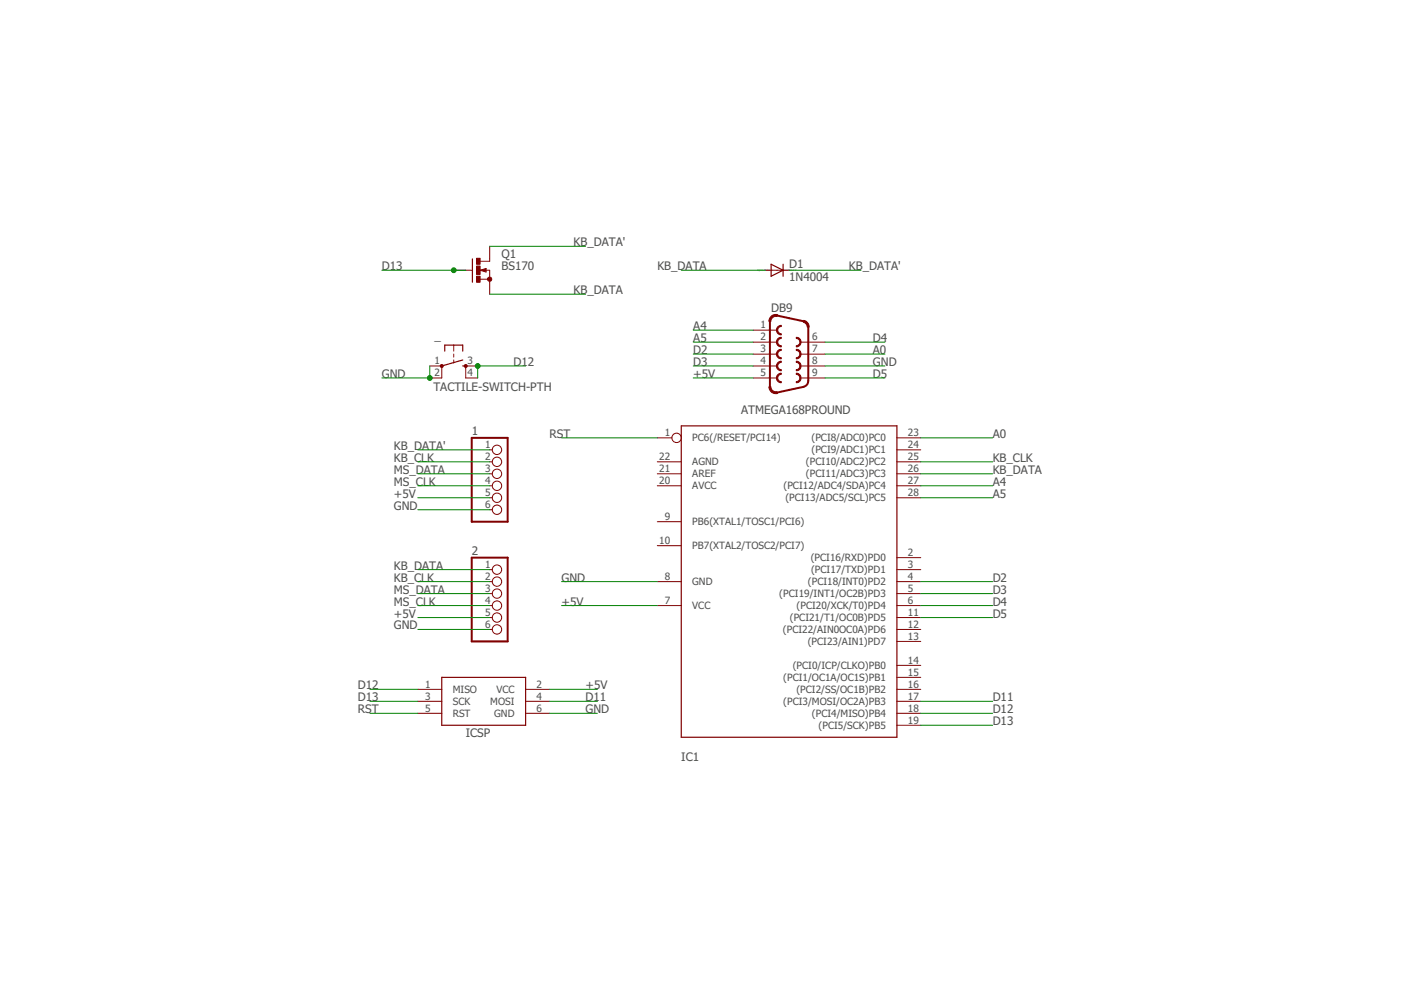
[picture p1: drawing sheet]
<?xml version="1.0" encoding="utf-8"?>
<!DOCTYPE eagle SYSTEM "eagle.dtd">
<!--
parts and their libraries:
GeekAmmo: Licensing:Creative Commons ShareAlike 4.0 International - https://creativecommons.org/licenses/by-sa/4.0
-->
<eagle version="7.6.0">
<drawing>
<settings>
<setting alwaysvectorfont="no"/>
<setting verticaltext="up"/>
</settings>
<grid distance="0.1" unitdist="inch" unit="inch" style="lines" multiple="1" display="no" altdistance="0.01" altunitdist="inch" altunit="inch"/>
<schematic xreflabel="%F%N/%S.%C%R" xrefpart="/%S.%C%R">
<libraries>
<library name="GeekAmmo">
<symbols>
<symbol name="TACTILE-SWITCH">
<wire x1="1.905" y1="0" x2="2.54" y2="0" width="0.254" layer="94"/>
<wire x1="1.905" y1="4.445" x2="1.905" y2="3.175" width="0.254" layer="94"/>
<wire x1="-1.905" y1="4.445" x2="-1.905" y2="3.175" width="0.254" layer="94"/>
<wire x1="1.905" y1="4.445" x2="0" y2="4.445" width="0.254" layer="94"/>
<wire x1="0" y1="4.445" x2="-1.905" y2="4.445" width="0.254" layer="94"/>
<wire x1="0" y1="2.54" x2="0" y2="1.905" width="0.1524" layer="94"/>
<wire x1="0" y1="1.27" x2="0" y2="0.635" width="0.1524" layer="94"/>
<wire x1="0" y1="4.445" x2="0" y2="3.175" width="0.1524" layer="94"/>
<wire x1="2.54" y1="-2.54" x2="2.54" y2="0" width="0.1524" layer="94"/>
<wire x1="-2.54" y1="-2.54" x2="-2.54" y2="0" width="0.1524" layer="94"/>
<wire x1="-2.54" y1="0" x2="1.905" y2="1.27" width="0.254" layer="94"/>
<circle x="-2.54" y="0" radius="0.127" width="0.4064" layer="94"/>
<circle x="2.54" y="0" radius="0.127" width="0.4064" layer="94"/>
<text x="-4.064" y="5.588" size="1.778" layer="95">&gt;NAME</text>
<text x="-4.318" y="-5.334" size="1.778" layer="96">&gt;VALUE</text>
<pin name="1" x="-5.08" y="0" visible="pad" length="short" direction="pas" swaplevel="2"/>
<pin name="3" x="5.08" y="0" visible="pad" length="short" direction="pas" swaplevel="1" rot="R180"/>
<pin name="4" x="5.08" y="-2.54" visible="pad" length="short" direction="pas" swaplevel="1" rot="R180"/>
<pin name="2" x="-5.08" y="-2.54" visible="pad" length="short" direction="pas" swaplevel="2"/>
</symbol>
</symbols>
<devicesets>
<deviceset name="TACTILE-SWITCH">
<gates>
<gate name="G$1" symbol="TACTILE-SWITCH" x="0" y="0"/>
</gates>
<devices>
<device name="-7914G" package="7914G">
<connects>
<connect gate="G$1" pin="1" pad="1"/>
<connect gate="G$1" pin="2" pad="2"/>
<connect gate="G$1" pin="3" pad="3"/>
<connect gate="G$1" pin="4" pad="4"/>
</connects>
<technologies>
<technology name=""/>
</technologies>
</device>
<device name="-PTH" package="TAC-SWITCH-PTH">
<connects>
<connect gate="G$1" pin="1" pad="1"/>
<connect gate="G$1" pin="2" pad="2"/>
<connect gate="G$1" pin="3" pad="3"/>
<connect gate="G$1" pin="4" pad="4"/>
</connects>
<technologies>
<technology name=""/>
</technologies>
</device>
</devices>
</deviceset>
</devicesets>
</library>
<library name="SparkFun-Connectors">
<symbols>
<symbol name="F09G">
<wire x1="-1.651" y1="3.429" x2="-1.651" y2="1.651" width="0.254" layer="94" curve="180" cap="flat"/>
<wire x1="1.524" y1="1.651" x2="1.524" y2="3.429" width="0.254" layer="94" curve="180" cap="flat"/>
<wire x1="-1.651" y1="5.969" x2="-1.651" y2="4.191" width="0.254" layer="94" curve="180" cap="flat"/>
<wire x1="1.524" y1="-3.429" x2="1.524" y2="-1.651" width="0.254" layer="94" curve="180" cap="flat"/>
<wire x1="-1.651" y1="0.889" x2="-1.651" y2="-0.889" width="0.254" layer="94" curve="180" cap="flat"/>
<wire x1="1.524" y1="-0.889" x2="1.524" y2="0.889" width="0.254" layer="94" curve="180" cap="flat"/>
<wire x1="-1.651" y1="-1.651" x2="-1.651" y2="-3.429" width="0.254" layer="94" curve="180" cap="flat"/>
<wire x1="1.524" y1="-5.969" x2="1.524" y2="-4.191" width="0.254" layer="94" curve="180" cap="flat"/>
<wire x1="-1.651" y1="-4.191" x2="-1.651" y2="-5.969" width="0.254" layer="94" curve="180" cap="flat"/>
<wire x1="-4.064" y1="6.9312" x2="-2.5226" y2="8.172" width="0.4064" layer="94" curve="-102.324066" cap="flat"/>
<wire x1="-2.5226" y1="8.1718" x2="0" y2="7.62" width="0.4064" layer="94"/>
<wire x1="0" y1="7.62" x2="3.0654" y2="6.9494" width="0.4064" layer="94"/>
<wire x1="3.0654" y1="6.9495" x2="4.0642" y2="5.7088" width="0.4064" layer="94" curve="-77.655139" cap="flat"/>
<wire x1="4.064" y1="-5.7088" x2="4.064" y2="5.7088" width="0.4064" layer="94"/>
<wire x1="3.0654" y1="-6.9494" x2="4.064" y2="-5.7088" width="0.4064" layer="94" curve="77.657889"/>
<wire x1="-4.064" y1="-6.9312" x2="-4.064" y2="6.9312" width="0.4064" layer="94"/>
<wire x1="-2.5226" y1="-8.1718" x2="0" y2="-7.62" width="0.4064" layer="94"/>
<wire x1="0" y1="-7.62" x2="3.0654" y2="-6.9494" width="0.4064" layer="94"/>
<wire x1="-4.064" y1="-6.9312" x2="-2.5226" y2="-8.1719" width="0.4064" layer="94" curve="102.337599" cap="flat"/>
<text x="-3.81" y="-10.795" size="1.778" layer="96">&gt;VALUE</text>
<text x="-3.81" y="8.89" size="1.778" layer="95">&gt;NAME</text>
<pin name="1" x="-7.62" y="5.08" visible="pad" length="middle" direction="pas"/>
<pin name="6" x="7.62" y="2.54" visible="pad" length="middle" direction="pas" rot="R180"/>
<pin name="2" x="-7.62" y="2.54" visible="pad" length="middle" direction="pas"/>
<pin name="7" x="7.62" y="0" visible="pad" length="middle" direction="pas" rot="R180"/>
<pin name="3" x="-7.62" y="0" visible="pad" length="middle" direction="pas"/>
<pin name="8" x="7.62" y="-2.54" visible="pad" length="middle" direction="pas" rot="R180"/>
<pin name="4" x="-7.62" y="-2.54" visible="pad" length="middle" direction="pas"/>
<pin name="9" x="7.62" y="-5.08" visible="pad" length="middle" direction="pas" rot="R180"/>
<pin name="5" x="-7.62" y="-5.08" visible="pad" length="middle" direction="pas"/>
</symbol>
</symbols>
<devicesets>
<deviceset name="DB9" prefix="J" uservalue="yes">
<gates>
<gate name="G$1" symbol="F09G" x="0" y="0"/>
</gates>
<devices>
<device name="FEMALE" package="DB9">
<connects>
<connect gate="G$1" pin="1" pad="1"/>
<connect gate="G$1" pin="2" pad="2"/>
<connect gate="G$1" pin="3" pad="3"/>
<connect gate="G$1" pin="4" pad="4"/>
<connect gate="G$1" pin="5" pad="5"/>
<connect gate="G$1" pin="6" pad="6"/>
<connect gate="G$1" pin="7" pad="7"/>
<connect gate="G$1" pin="8" pad="8"/>
<connect gate="G$1" pin="9" pad="9"/>
</connects>
<technologies>
<technology name="">
<attribute name="PROD_ID" value="CONN-08194" constant="no"/>
</technology>
</technologies>
</device>
<device name="MALE" package="DB9_MALE">
<connects>
<connect gate="G$1" pin="1" pad="1"/>
<connect gate="G$1" pin="2" pad="2"/>
<connect gate="G$1" pin="3" pad="3"/>
<connect gate="G$1" pin="4" pad="4"/>
<connect gate="G$1" pin="5" pad="5"/>
<connect gate="G$1" pin="6" pad="6"/>
<connect gate="G$1" pin="7" pad="7"/>
<connect gate="G$1" pin="8" pad="8"/>
<connect gate="G$1" pin="9" pad="9"/>
</connects>
<technologies>
<technology name="">
<attribute name="PROD_ID" value="CONN-09904" constant="no"/>
</technology>
</technologies>
</device>
</devices>
</deviceset>
</devicesets>
</library>
<library name="adafruit">
<symbols>
<symbol name="MEGA168">
<wire x1="-17.78" y1="30.48" x2="27.94" y2="30.48" width="0.254" layer="94"/>
<wire x1="27.94" y1="30.48" x2="27.94" y2="-35.56" width="0.254" layer="94"/>
<wire x1="27.94" y1="-35.56" x2="-17.78" y2="-35.56" width="0.254" layer="94"/>
<wire x1="-17.78" y1="-35.56" x2="-17.78" y2="30.48" width="0.254" layer="94"/>
<text x="-17.78" y="-40.64" size="1.778" layer="95">&gt;NAME</text>
<text x="-5.08" y="33.02" size="1.778" layer="96">&gt;VALUE</text>
<pin name="(PCI5/SCK)PB5" x="33.02" y="-33.02" length="middle" rot="R180"/>
<pin name="PB7(XTAL2/TOSC2/PCI7)" x="-22.86" y="5.08" length="middle"/>
<pin name="PB6(XTAL1/TOSC1/PCI6)" x="-22.86" y="10.16" length="middle"/>
<pin name="GND" x="-22.86" y="-2.54" length="middle"/>
<pin name="VCC" x="-22.86" y="-7.62" length="middle"/>
<pin name="AGND" x="-22.86" y="22.86" length="middle"/>
<pin name="AREF" x="-22.86" y="20.32" length="middle"/>
<pin name="AVCC" x="-22.86" y="17.78" length="middle"/>
<pin name="(PCI4/MISO)PB4" x="33.02" y="-30.48" length="middle" rot="R180"/>
<pin name="(PCI3/MOSI/OC2A)PB3" x="33.02" y="-27.94" length="middle" rot="R180"/>
<pin name="(PCI2/SS/OC1B)PB2" x="33.02" y="-25.4" length="middle" rot="R180"/>
<pin name="(PCI1/OC1A/OC1S)PB1" x="33.02" y="-22.86" length="middle" rot="R180"/>
<pin name="(PCI0/ICP/CLKO)PB0" x="33.02" y="-20.32" length="middle" rot="R180"/>
<pin name="(PCI23/AIN1)PD7" x="33.02" y="-15.24" length="middle" rot="R180"/>
<pin name="(PCI22/AIN0OC0A)PD6" x="33.02" y="-12.7" length="middle" rot="R180"/>
<pin name="(PCI21/T1/OC0B)PD5" x="33.02" y="-10.16" length="middle" rot="R180"/>
<pin name="(PCI20/XCK/T0)PD4" x="33.02" y="-7.62" length="middle" rot="R180"/>
<pin name="(PCI19/INT1/OC2B)PD3" x="33.02" y="-5.08" length="middle" rot="R180"/>
<pin name="(PCI18/INT0)PD2" x="33.02" y="-2.54" length="middle" rot="R180"/>
<pin name="(PCI17/TXD)PD1" x="33.02" y="0" length="middle" rot="R180"/>
<pin name="(PCI16/RXD)PD0" x="33.02" y="2.54" length="middle" rot="R180"/>
<pin name="(PCI13/ADC5/SCL)PC5" x="33.02" y="15.24" length="middle" rot="R180"/>
<pin name="(PCI12/ADC4/SDA)PC4" x="33.02" y="17.78" length="middle" rot="R180"/>
<pin name="(PCI11/ADC3)PC3" x="33.02" y="20.32" length="middle" rot="R180"/>
<pin name="(PCI10/ADC2)PC2" x="33.02" y="22.86" length="middle" rot="R180"/>
<pin name="(PCI9/ADC1)PC1" x="33.02" y="25.4" length="middle" rot="R180"/>
<pin name="(PCI8/ADC0)PC0" x="33.02" y="27.94" length="middle" rot="R180"/>
<pin name="PC6(/RESET/PCI14)" x="-22.86" y="27.94" length="middle" function="dot"/>
</symbol>
<symbol name="AVRISP">
<wire x1="-7.62" y1="5.08" x2="10.16" y2="5.08" width="0.254" layer="94"/>
<wire x1="10.16" y1="5.08" x2="10.16" y2="-5.08" width="0.254" layer="94"/>
<wire x1="10.16" y1="-5.08" x2="-7.62" y2="-5.08" width="0.254" layer="94"/>
<wire x1="-7.62" y1="-5.08" x2="-7.62" y2="5.08" width="0.254" layer="94"/>
<text x="-2.54" y="-7.62" size="1.778" layer="95">&gt;NAME</text>
<pin name="MISO" x="-12.7" y="2.54" length="middle" direction="in"/>
<pin name="SCK" x="-12.7" y="0" length="middle" direction="out"/>
<pin name="RST" x="-12.7" y="-2.54" length="middle" direction="out"/>
<pin name="GND" x="15.24" y="-2.54" length="middle" direction="pwr" rot="R180"/>
<pin name="MOSI" x="15.24" y="0" length="middle" direction="out" rot="R180"/>
<pin name="VCC" x="15.24" y="2.54" length="middle" direction="pwr" rot="R180"/>
</symbol>
</symbols>
<devicesets>
<deviceset name="ATMEGA168*P" prefix="IC">
<gates>
<gate name="G$1" symbol="MEGA168" x="-5.08" y="0"/>
</gates>
<devices>
<device name="" package="DIL28-3">
<connects>
<connect gate="G$1" pin="(PCI0/ICP/CLKO)PB0" pad="14"/>
<connect gate="G$1" pin="(PCI1/OC1A/OC1S)PB1" pad="15"/>
<connect gate="G$1" pin="(PCI10/ADC2)PC2" pad="25"/>
<connect gate="G$1" pin="(PCI11/ADC3)PC3" pad="26"/>
<connect gate="G$1" pin="(PCI12/ADC4/SDA)PC4" pad="27"/>
<connect gate="G$1" pin="(PCI13/ADC5/SCL)PC5" pad="28"/>
<connect gate="G$1" pin="(PCI16/RXD)PD0" pad="2"/>
<connect gate="G$1" pin="(PCI17/TXD)PD1" pad="3"/>
<connect gate="G$1" pin="(PCI18/INT0)PD2" pad="4"/>
<connect gate="G$1" pin="(PCI19/INT1/OC2B)PD3" pad="5"/>
<connect gate="G$1" pin="(PCI2/SS/OC1B)PB2" pad="16"/>
<connect gate="G$1" pin="(PCI20/XCK/T0)PD4" pad="6"/>
<connect gate="G$1" pin="(PCI21/T1/OC0B)PD5" pad="11"/>
<connect gate="G$1" pin="(PCI22/AIN0OC0A)PD6" pad="12"/>
<connect gate="G$1" pin="(PCI23/AIN1)PD7" pad="13"/>
<connect gate="G$1" pin="(PCI3/MOSI/OC2A)PB3" pad="17"/>
<connect gate="G$1" pin="(PCI4/MISO)PB4" pad="18"/>
<connect gate="G$1" pin="(PCI5/SCK)PB5" pad="19"/>
<connect gate="G$1" pin="(PCI8/ADC0)PC0" pad="23"/>
<connect gate="G$1" pin="(PCI9/ADC1)PC1" pad="24"/>
<connect gate="G$1" pin="AGND" pad="22"/>
<connect gate="G$1" pin="AREF" pad="21"/>
<connect gate="G$1" pin="AVCC" pad="20"/>
<connect gate="G$1" pin="GND" pad="8"/>
<connect gate="G$1" pin="PB6(XTAL1/TOSC1/PCI6)" pad="9"/>
<connect gate="G$1" pin="PB7(XTAL2/TOSC2/PCI7)" pad="10"/>
<connect gate="G$1" pin="PC6(/RESET/PCI14)" pad="1"/>
<connect gate="G$1" pin="VCC" pad="7"/>
</connects>
<technologies>
<technology name="-20"/>
<technology name="V-10"/>
</technologies>
</device>
<device name="ROUND" package="DIL28-3-ROUND">
<connects>
<connect gate="G$1" pin="(PCI0/ICP/CLKO)PB0" pad="14"/>
<connect gate="G$1" pin="(PCI1/OC1A/OC1S)PB1" pad="15"/>
<connect gate="G$1" pin="(PCI10/ADC2)PC2" pad="25"/>
<connect gate="G$1" pin="(PCI11/ADC3)PC3" pad="26"/>
<connect gate="G$1" pin="(PCI12/ADC4/SDA)PC4" pad="27"/>
<connect gate="G$1" pin="(PCI13/ADC5/SCL)PC5" pad="28"/>
<connect gate="G$1" pin="(PCI16/RXD)PD0" pad="2"/>
<connect gate="G$1" pin="(PCI17/TXD)PD1" pad="3"/>
<connect gate="G$1" pin="(PCI18/INT0)PD2" pad="4"/>
<connect gate="G$1" pin="(PCI19/INT1/OC2B)PD3" pad="5"/>
<connect gate="G$1" pin="(PCI2/SS/OC1B)PB2" pad="16"/>
<connect gate="G$1" pin="(PCI20/XCK/T0)PD4" pad="6"/>
<connect gate="G$1" pin="(PCI21/T1/OC0B)PD5" pad="11"/>
<connect gate="G$1" pin="(PCI22/AIN0OC0A)PD6" pad="12"/>
<connect gate="G$1" pin="(PCI23/AIN1)PD7" pad="13"/>
<connect gate="G$1" pin="(PCI3/MOSI/OC2A)PB3" pad="17"/>
<connect gate="G$1" pin="(PCI4/MISO)PB4" pad="18"/>
<connect gate="G$1" pin="(PCI5/SCK)PB5" pad="19"/>
<connect gate="G$1" pin="(PCI8/ADC0)PC0" pad="23"/>
<connect gate="G$1" pin="(PCI9/ADC1)PC1" pad="24"/>
<connect gate="G$1" pin="AGND" pad="22"/>
<connect gate="G$1" pin="AREF" pad="21"/>
<connect gate="G$1" pin="AVCC" pad="20"/>
<connect gate="G$1" pin="GND" pad="8"/>
<connect gate="G$1" pin="PB6(XTAL1/TOSC1/PCI6)" pad="9"/>
<connect gate="G$1" pin="PB7(XTAL2/TOSC2/PCI7)" pad="10"/>
<connect gate="G$1" pin="PC6(/RESET/PCI14)" pad="1"/>
<connect gate="G$1" pin="VCC" pad="7"/>
</connects>
<technologies>
<technology name=""/>
</technologies>
</device>
</devices>
</deviceset>
<deviceset name="AVRISP" prefix="ISP">
<gates>
<gate name="G$1" symbol="AVRISP" x="-2.54" y="0"/>
</gates>
<devices>
<device name="-6" package="AVRISP">
<connects>
<connect gate="G$1" pin="GND" pad="6"/>
<connect gate="G$1" pin="MISO" pad="1"/>
<connect gate="G$1" pin="MOSI" pad="4"/>
<connect gate="G$1" pin="RST" pad="5"/>
<connect gate="G$1" pin="SCK" pad="3"/>
<connect gate="G$1" pin="VCC" pad="2"/>
</connects>
<technologies>
<technology name=""/>
</technologies>
</device>
<device name="-BOX" package="AVRISP-BOX">
<connects>
<connect gate="G$1" pin="GND" pad="6"/>
<connect gate="G$1" pin="MISO" pad="1"/>
<connect gate="G$1" pin="MOSI" pad="4"/>
<connect gate="G$1" pin="RST" pad="5"/>
<connect gate="G$1" pin="SCK" pad="3"/>
<connect gate="G$1" pin="VCC" pad="2"/>
</connects>
<technologies>
<technology name=""/>
</technologies>
</device>
</devices>
</deviceset>
</devicesets>
</library>
<library name="pinhead">
<symbols>
<symbol name="PINHD6">
<wire x1="-6.35" y1="-7.62" x2="1.27" y2="-7.62" width="0.4064" layer="94"/>
<wire x1="1.27" y1="-7.62" x2="1.27" y2="10.16" width="0.4064" layer="94"/>
<wire x1="1.27" y1="10.16" x2="-6.35" y2="10.16" width="0.4064" layer="94"/>
<wire x1="-6.35" y1="10.16" x2="-6.35" y2="-7.62" width="0.4064" layer="94"/>
<text x="-6.35" y="10.795" size="1.778" layer="95">&gt;NAME</text>
<text x="-6.35" y="-10.16" size="1.778" layer="96">&gt;VALUE</text>
<pin name="1" x="-2.54" y="7.62" visible="pad" length="short" direction="pas" function="dot"/>
<pin name="2" x="-2.54" y="5.08" visible="pad" length="short" direction="pas" function="dot"/>
<pin name="3" x="-2.54" y="2.54" visible="pad" length="short" direction="pas" function="dot"/>
<pin name="4" x="-2.54" y="0" visible="pad" length="short" direction="pas" function="dot"/>
<pin name="5" x="-2.54" y="-2.54" visible="pad" length="short" direction="pas" function="dot"/>
<pin name="6" x="-2.54" y="-5.08" visible="pad" length="short" direction="pas" function="dot"/>
</symbol>
</symbols>
<devicesets>
<deviceset name="PINHD-1X6" prefix="JP" uservalue="yes">
<gates>
<gate name="A" symbol="PINHD6" x="0" y="-2.54"/>
</gates>
<devices>
<device name="" package="1X06">
<connects>
<connect gate="A" pin="1" pad="1"/>
<connect gate="A" pin="2" pad="2"/>
<connect gate="A" pin="3" pad="3"/>
<connect gate="A" pin="4" pad="4"/>
<connect gate="A" pin="5" pad="5"/>
<connect gate="A" pin="6" pad="6"/>
</connects>
<technologies>
<technology name=""/>
</technologies>
</device>
<device name="/90" package="1X06/90">
<connects>
<connect gate="A" pin="1" pad="1"/>
<connect gate="A" pin="2" pad="2"/>
<connect gate="A" pin="3" pad="3"/>
<connect gate="A" pin="4" pad="4"/>
<connect gate="A" pin="5" pad="5"/>
<connect gate="A" pin="6" pad="6"/>
</connects>
<technologies>
<technology name=""/>
</technologies>
</device>
</devices>
</deviceset>
</devicesets>
</library>
<library name="transistor-small-signal">
<symbols>
<symbol name="IGFNA">
<wire x1="-1.1176" y1="2.413" x2="-1.1176" y2="0" width="0.254" layer="94"/>
<wire x1="2.54" y1="1.905" x2="0.5334" y2="1.905" width="0.1524" layer="94"/>
<wire x1="2.54" y1="2.54" x2="2.54" y2="1.905" width="0.1524" layer="94"/>
<wire x1="2.54" y1="0" x2="2.54" y2="-1.905" width="0.1524" layer="94"/>
<wire x1="0.508" y1="0" x2="1.778" y2="0.381" width="0.1524" layer="94"/>
<wire x1="1.778" y1="0.381" x2="1.778" y2="-0.381" width="0.1524" layer="94"/>
<wire x1="1.778" y1="-0.381" x2="0.508" y2="0" width="0.1524" layer="94"/>
<wire x1="0.508" y1="0" x2="1.143" y2="0" width="0.1524" layer="94"/>
<wire x1="1.143" y1="0" x2="2.54" y2="0" width="0.1524" layer="94"/>
<wire x1="0.508" y1="-1.905" x2="2.54" y2="-1.905" width="0.1524" layer="94"/>
<wire x1="2.54" y1="-1.905" x2="2.54" y2="-2.54" width="0.1524" layer="94"/>
<wire x1="-1.1176" y1="0" x2="-2.54" y2="0" width="0.1524" layer="94"/>
<wire x1="-1.1176" y1="0" x2="-1.1176" y2="-2.54" width="0.254" layer="94"/>
<wire x1="1.651" y1="0.127" x2="1.143" y2="0" width="0.3048" layer="94"/>
<wire x1="1.143" y1="0" x2="1.651" y2="-0.127" width="0.3048" layer="94"/>
<circle x="2.54" y="-1.905" radius="0.254" width="0.4064" layer="94"/>
<text x="5.08" y="2.54" size="1.778" layer="95">&gt;NAME</text>
<text x="5.08" y="0" size="1.778" layer="96">&gt;VALUE</text>
<text x="1.27" y="2.413" size="0.8128" layer="93">D</text>
<text x="1.143" y="-3.175" size="0.8128" layer="93">S</text>
<text x="-2.413" y="0.381" size="0.8128" layer="93">G</text>
<rectangle x1="-0.254" y1="-2.54" x2="0.508" y2="-1.27" layer="94"/>
<rectangle x1="-0.254" y1="1.27" x2="0.508" y2="2.54" layer="94"/>
<rectangle x1="-0.254" y1="-0.889" x2="0.508" y2="0.889" layer="94"/>
<pin name="G" x="-5.08" y="0" visible="off" length="short" direction="pas"/>
<pin name="D" x="2.54" y="5.08" visible="off" length="short" direction="pas" rot="R270"/>
<pin name="S" x="2.54" y="-5.08" visible="off" length="short" direction="pas" rot="R90"/>
</symbol>
</symbols>
<devicesets>
<deviceset name="BS170" prefix="Q">
<gates>
<gate name="1" symbol="IGFNA" x="0" y="0"/>
</gates>
<devices>
<device name="" package="SOT54E">
<connects>
<connect gate="1" pin="D" pad="D"/>
<connect gate="1" pin="G" pad="G"/>
<connect gate="1" pin="S" pad="S"/>
</connects>
<technologies>
<technology name=""/>
</technologies>
</device>
</devices>
</deviceset>
</devicesets>
</library>
<library name="diode">
<symbols>
<symbol name="D">
<wire x1="-1.27" y1="-1.27" x2="1.27" y2="0" width="0.254" layer="94"/>
<wire x1="1.27" y1="0" x2="-1.27" y2="1.27" width="0.254" layer="94"/>
<wire x1="1.27" y1="1.27" x2="1.27" y2="0" width="0.254" layer="94"/>
<wire x1="-1.27" y1="1.27" x2="-1.27" y2="-1.27" width="0.254" layer="94"/>
<wire x1="1.27" y1="0" x2="1.27" y2="-1.27" width="0.254" layer="94"/>
<text x="2.54" y="0.4826" size="1.778" layer="95">&gt;NAME</text>
<text x="2.54" y="-2.3114" size="1.778" layer="96">&gt;VALUE</text>
<pin name="A" x="-2.54" y="0" visible="off" length="short" direction="pas"/>
<pin name="C" x="2.54" y="0" visible="off" length="short" direction="pas" rot="R180"/>
<text x="-2.54" y="0" size="0.4064" layer="99" align="center">SpiceOrder 1</text>
<text x="2.54" y="0" size="0.4064" layer="99" align="center">SpiceOrder 2</text>
</symbol>
</symbols>
<devicesets>
<deviceset name="1N4004" prefix="D">
<gates>
<gate name="1" symbol="D" x="0" y="0"/>
</gates>
<devices>
<device name="" package="DO41-10">
<connects>
<connect gate="1" pin="A" pad="A"/>
<connect gate="1" pin="C" pad="C"/>
</connects>
<technologies>
<technology name=""/>
</technologies>
</device>
</devices>
</deviceset>
</devicesets>
</library>
</libraries>
<attributes>
</attributes>
<variantdefs>
</variantdefs>
<classes>
<class number="0" name="default" width="0" drill="0">
</class>
</classes>
<parts>
<part name="_" library="GeekAmmo" deviceset="TACTILE-SWITCH" device="-PTH"/>
<part name="DB9" library="SparkFun-Connectors" deviceset="DB9" device="MALE"/>
<part name="IC1" library="adafruit" deviceset="ATMEGA168*P" device="ROUND"/>
<part name="1" library="pinhead" deviceset="PINHD-1X6" device=""/>
<part name="2" library="pinhead" deviceset="PINHD-1X6" device=""/>
<part name="ICSP" library="adafruit" deviceset="AVRISP" device="-6" value="AVRISP-6"/>
<part name="Q1" library="transistor-small-signal" deviceset="BS170" device=""/>
<part name="D1" library="diode" deviceset="1N4004" device=""/>
</parts>
<sheets>
<sheet>
<plain>
</plain>
<instances>
<instance part="_" gate="G$1" x="-63.5" y="83.82"/>
<instance part="DB9" gate="G$1" x="7.62" y="86.36"/>
<instance part="IC1" gate="G$1" x="2.54" y="40.64"/>
<instance part="1" gate="A" x="-53.34" y="58.42"/>
<instance part="2" gate="A" x="-53.34" y="33.02"/>
<instance part="ICSP" gate="G$1" x="-58.42" y="12.7"/>
<instance part="Q1" gate="1" x="-58.42" y="104.14"/>
<instance part="D1" gate="1" x="5.08" y="104.14"/>
</instances>
<busses>
</busses>
<nets>
<net name="D2" class="0">
<segment>
<pinref part="DB9" gate="G$1" pin="3"/>
<wire x1="0" y1="86.36" x2="-12.7" y2="86.36" width="0.1524" layer="91"/>
<label x="-12.7" y="86.36" size="1.778" layer="95"/>
</segment>
<segment>
<pinref part="IC1" gate="G$1" pin="(PCI18/INT0)PD2"/>
<wire x1="35.56" y1="38.1" x2="50.8" y2="38.1" width="0.1524" layer="91"/>
<label x="50.8" y="38.1" size="1.778" layer="95"/>
</segment>
</net>
<net name="D3" class="0">
<segment>
<pinref part="DB9" gate="G$1" pin="4"/>
<wire x1="0" y1="83.82" x2="-12.7" y2="83.82" width="0.1524" layer="91"/>
<label x="-12.7" y="83.82" size="1.778" layer="95"/>
</segment>
<segment>
<pinref part="IC1" gate="G$1" pin="(PCI19/INT1/OC2B)PD3"/>
<wire x1="35.56" y1="35.56" x2="50.8" y2="35.56" width="0.1524" layer="91"/>
<label x="50.8" y="35.56" size="1.778" layer="95"/>
</segment>
</net>
<net name="D4" class="0">
<segment>
<pinref part="DB9" gate="G$1" pin="6"/>
<wire x1="15.24" y1="88.9" x2="27.94" y2="88.9" width="0.1524" layer="91"/>
<label x="25.4" y="88.9" size="1.778" layer="95"/>
</segment>
<segment>
<pinref part="IC1" gate="G$1" pin="(PCI20/XCK/T0)PD4"/>
<wire x1="35.56" y1="33.02" x2="50.8" y2="33.02" width="0.1524" layer="91"/>
<label x="50.8" y="33.02" size="1.778" layer="95"/>
</segment>
</net>
<net name="D5" class="0">
<segment>
<pinref part="DB9" gate="G$1" pin="9"/>
<wire x1="15.24" y1="81.28" x2="27.94" y2="81.28" width="0.1524" layer="91"/>
<label x="25.4" y="81.28" size="1.778" layer="95"/>
</segment>
<segment>
<pinref part="IC1" gate="G$1" pin="(PCI21/T1/OC0B)PD5"/>
<wire x1="35.56" y1="30.48" x2="50.8" y2="30.48" width="0.1524" layer="91"/>
<label x="50.8" y="30.48" size="1.778" layer="95"/>
</segment>
</net>
<net name="D11" class="0">
<segment>
<pinref part="IC1" gate="G$1" pin="(PCI3/MOSI/OC2A)PB3"/>
<wire x1="35.56" y1="12.7" x2="50.8" y2="12.7" width="0.1524" layer="91"/>
<label x="50.8" y="12.7" size="1.778" layer="95"/>
</segment>
<segment>
<pinref part="ICSP" gate="G$1" pin="MOSI"/>
<wire x1="-43.18" y1="12.7" x2="-33.02" y2="12.7" width="0.1524" layer="91"/>
<label x="-35.56" y="12.7" size="1.778" layer="95"/>
</segment>
</net>
<net name="D12" class="0">
<segment>
<pinref part="_" gate="G$1" pin="4"/>
<pinref part="_" gate="G$1" pin="3"/>
<wire x1="-58.42" y1="81.28" x2="-58.42" y2="83.82" width="0.1524" layer="91"/>
<wire x1="-58.42" y1="83.82" x2="-48.26" y2="83.82" width="0.1524" layer="91"/>
<junction x="-58.42" y="83.82"/>
<label x="-50.8" y="83.82" size="1.778" layer="95"/>
</segment>
<segment>
<pinref part="IC1" gate="G$1" pin="(PCI4/MISO)PB4"/>
<wire x1="35.56" y1="10.16" x2="50.8" y2="10.16" width="0.1524" layer="91"/>
<label x="50.8" y="10.16" size="1.778" layer="95"/>
</segment>
<segment>
<pinref part="ICSP" gate="G$1" pin="MISO"/>
<wire x1="-71.12" y1="15.24" x2="-81.28" y2="15.24" width="0.1524" layer="91"/>
<label x="-83.82" y="15.24" size="1.778" layer="95"/>
</segment>
</net>
<net name="+5V" class="0">
<segment>
<pinref part="DB9" gate="G$1" pin="5"/>
<wire x1="0" y1="81.28" x2="-12.7" y2="81.28" width="0.1524" layer="91"/>
<label x="-12.7" y="81.28" size="1.778" layer="95"/>
</segment>
<segment>
<pinref part="IC1" gate="G$1" pin="VCC"/>
<wire x1="-20.32" y1="33.02" x2="-40.64" y2="33.02" width="0.1524" layer="91"/>
<label x="-40.64" y="33.02" size="1.778" layer="95"/>
</segment>
<segment>
<pinref part="2" gate="A" pin="5"/>
<wire x1="-55.88" y1="30.48" x2="-71.12" y2="30.48" width="0.1524" layer="91"/>
<label x="-76.2" y="30.48" size="1.778" layer="95"/>
</segment>
<segment>
<pinref part="1" gate="A" pin="5"/>
<wire x1="-55.88" y1="55.88" x2="-71.12" y2="55.88" width="0.1524" layer="91"/>
<label x="-76.2" y="55.88" size="1.778" layer="95"/>
</segment>
<segment>
<pinref part="ICSP" gate="G$1" pin="VCC"/>
<wire x1="-43.18" y1="15.24" x2="-33.02" y2="15.24" width="0.1524" layer="91"/>
<label x="-35.56" y="15.24" size="1.778" layer="95"/>
</segment>
</net>
<net name="A5" class="0">
<segment>
<pinref part="DB9" gate="G$1" pin="2"/>
<wire x1="0" y1="88.9" x2="-12.7" y2="88.9" width="0.1524" layer="91"/>
<label x="-12.7" y="88.9" size="1.778" layer="95"/>
</segment>
<segment>
<pinref part="IC1" gate="G$1" pin="(PCI13/ADC5/SCL)PC5"/>
<wire x1="35.56" y1="55.88" x2="50.8" y2="55.88" width="0.1524" layer="91"/>
<label x="50.8" y="55.88" size="1.778" layer="95"/>
</segment>
</net>
<net name="A4" class="0">
<segment>
<pinref part="DB9" gate="G$1" pin="1"/>
<wire x1="0" y1="91.44" x2="-12.7" y2="91.44" width="0.1524" layer="91"/>
<label x="-12.7" y="91.44" size="1.778" layer="95"/>
</segment>
<segment>
<pinref part="IC1" gate="G$1" pin="(PCI12/ADC4/SDA)PC4"/>
<wire x1="35.56" y1="58.42" x2="50.8" y2="58.42" width="0.1524" layer="91"/>
<label x="50.8" y="58.42" size="1.778" layer="95"/>
</segment>
</net>
<net name="MS_CLK" class="0">
<segment>
<pinref part="2" gate="A" pin="4"/>
<wire x1="-55.88" y1="33.02" x2="-71.12" y2="33.02" width="0.1524" layer="91"/>
<label x="-76.2" y="33.02" size="1.778" layer="95"/>
</segment>
<segment>
<pinref part="1" gate="A" pin="4"/>
<wire x1="-55.88" y1="58.42" x2="-71.12" y2="58.42" width="0.1524" layer="91"/>
<label x="-76.2" y="58.42" size="1.778" layer="95"/>
</segment>
</net>
<net name="MS_DATA" class="0">
<segment>
<pinref part="2" gate="A" pin="3"/>
<wire x1="-55.88" y1="35.56" x2="-71.12" y2="35.56" width="0.1524" layer="91"/>
<label x="-76.2" y="35.56" size="1.778" layer="95"/>
</segment>
<segment>
<pinref part="1" gate="A" pin="3"/>
<wire x1="-55.88" y1="60.96" x2="-71.12" y2="60.96" width="0.1524" layer="91"/>
<label x="-76.2" y="60.96" size="1.778" layer="95"/>
</segment>
</net>
<net name="KB_CLK" class="0">
<segment>
<pinref part="IC1" gate="G$1" pin="(PCI10/ADC2)PC2"/>
<wire x1="35.56" y1="63.5" x2="50.8" y2="63.5" width="0.1524" layer="91"/>
<label x="50.8" y="63.5" size="1.778" layer="95"/>
</segment>
<segment>
<pinref part="1" gate="A" pin="2"/>
<wire x1="-55.88" y1="63.5" x2="-71.12" y2="63.5" width="0.1524" layer="91"/>
<label x="-76.2" y="63.5" size="1.778" layer="95"/>
</segment>
<segment>
<pinref part="2" gate="A" pin="2"/>
<wire x1="-55.88" y1="38.1" x2="-71.12" y2="38.1" width="0.1524" layer="91"/>
<label x="-76.2" y="38.1" size="1.778" layer="95"/>
</segment>
</net>
<net name="GND" class="0">
<segment>
<pinref part="_" gate="G$1" pin="1"/>
<pinref part="_" gate="G$1" pin="2"/>
<wire x1="-68.58" y1="83.82" x2="-68.58" y2="81.28" width="0.1524" layer="91"/>
<wire x1="-68.58" y1="81.28" x2="-78.74" y2="81.28" width="0.1524" layer="91"/>
<junction x="-68.58" y="81.28"/>
<label x="-78.74" y="81.28" size="1.778" layer="95"/>
</segment>
<segment>
<pinref part="DB9" gate="G$1" pin="8"/>
<wire x1="15.24" y1="83.82" x2="27.94" y2="83.82" width="0.1524" layer="91"/>
<label x="25.4" y="83.82" size="1.778" layer="95"/>
</segment>
<segment>
<pinref part="IC1" gate="G$1" pin="GND"/>
<wire x1="-20.32" y1="38.1" x2="-40.64" y2="38.1" width="0.1524" layer="91"/>
<label x="-40.64" y="38.1" size="1.778" layer="95"/>
</segment>
<segment>
<pinref part="2" gate="A" pin="6"/>
<wire x1="-55.88" y1="27.94" x2="-71.12" y2="27.94" width="0.1524" layer="91"/>
<label x="-76.2" y="27.94" size="1.778" layer="95"/>
</segment>
<segment>
<pinref part="1" gate="A" pin="6"/>
<wire x1="-55.88" y1="53.34" x2="-71.12" y2="53.34" width="0.1524" layer="91"/>
<label x="-76.2" y="53.34" size="1.778" layer="95"/>
</segment>
<segment>
<pinref part="ICSP" gate="G$1" pin="GND"/>
<wire x1="-43.18" y1="10.16" x2="-33.02" y2="10.16" width="0.1524" layer="91"/>
<label x="-35.56" y="10.16" size="1.778" layer="95"/>
</segment>
</net>
<net name="KB_DATA" class="0">
<segment>
<pinref part="IC1" gate="G$1" pin="(PCI11/ADC3)PC3"/>
<wire x1="35.56" y1="60.96" x2="50.8" y2="60.96" width="0.1524" layer="91"/>
<label x="50.8" y="60.96" size="1.778" layer="95"/>
</segment>
<segment>
<pinref part="2" gate="A" pin="1"/>
<wire x1="-55.88" y1="40.64" x2="-71.12" y2="40.64" width="0.1524" layer="91"/>
<label x="-76.2" y="40.64" size="1.778" layer="95"/>
</segment>
<segment>
<pinref part="D1" gate="1" pin="A"/>
<wire x1="2.54" y1="104.14" x2="-15.24" y2="104.14" width="0.1524" layer="91"/>
<label x="-20.32" y="104.14" size="1.778" layer="95"/>
</segment>
<segment>
<pinref part="Q1" gate="1" pin="S"/>
<wire x1="-55.88" y1="99.06" x2="-35.56" y2="99.06" width="0.1524" layer="91"/>
<label x="-38.1" y="99.06" size="1.778" layer="95"/>
</segment>
</net>
<net name="A0" class="0">
<segment>
<pinref part="DB9" gate="G$1" pin="7"/>
<wire x1="15.24" y1="86.36" x2="27.94" y2="86.36" width="0.1524" layer="91"/>
<label x="25.4" y="86.36" size="1.778" layer="95"/>
</segment>
<segment>
<pinref part="IC1" gate="G$1" pin="(PCI8/ADC0)PC0"/>
<wire x1="35.56" y1="68.58" x2="50.8" y2="68.58" width="0.1524" layer="91"/>
<label x="50.8" y="68.58" size="1.778" layer="95"/>
</segment>
</net>
<net name="D13" class="0">
<segment>
<pinref part="IC1" gate="G$1" pin="(PCI5/SCK)PB5"/>
<wire x1="35.56" y1="7.62" x2="50.8" y2="7.62" width="0.1524" layer="91"/>
<label x="50.8" y="7.62" size="1.778" layer="95"/>
</segment>
<segment>
<pinref part="ICSP" gate="G$1" pin="SCK"/>
<wire x1="-71.12" y1="12.7" x2="-81.28" y2="12.7" width="0.1524" layer="91"/>
<label x="-83.82" y="12.7" size="1.778" layer="95"/>
</segment>
<segment>
<wire x1="-60.96" y1="104.14" x2="-63.5" y2="104.14" width="0.1524" layer="91"/>
<pinref part="Q1" gate="1" pin="G"/>
<wire x1="-63.5" y1="104.14" x2="-78.74" y2="104.14" width="0.1524" layer="91"/>
<junction x="-63.5" y="104.14"/>
<label x="-78.74" y="104.14" size="1.778" layer="95"/>
</segment>
</net>
<net name="RST" class="0">
<segment>
<pinref part="ICSP" gate="G$1" pin="RST"/>
<wire x1="-71.12" y1="10.16" x2="-81.28" y2="10.16" width="0.1524" layer="91"/>
<label x="-83.82" y="10.16" size="1.778" layer="95"/>
</segment>
<segment>
<pinref part="IC1" gate="G$1" pin="PC6(/RESET/PCI14)"/>
<wire x1="-20.32" y1="68.58" x2="-40.64" y2="68.58" width="0.1524" layer="91"/>
<label x="-43.18" y="68.58" size="1.778" layer="95"/>
</segment>
</net>
<net name="KB_DATA'" class="0">
<segment>
<pinref part="1" gate="A" pin="1"/>
<wire x1="-55.88" y1="66.04" x2="-71.12" y2="66.04" width="0.1524" layer="91"/>
<label x="-76.2" y="66.04" size="1.778" layer="95"/>
</segment>
<segment>
<pinref part="D1" gate="1" pin="C"/>
<wire x1="7.62" y1="104.14" x2="22.86" y2="104.14" width="0.1524" layer="91"/>
<label x="20.32" y="104.14" size="1.778" layer="95"/>
</segment>
<segment>
<pinref part="Q1" gate="1" pin="D"/>
<wire x1="-55.88" y1="109.22" x2="-35.56" y2="109.22" width="0.1524" layer="91"/>
<label x="-38.1" y="109.22" size="1.778" layer="95"/>
</segment>
</net>
</nets>
</sheet>
</sheets>
</schematic>
</drawing>
</eagle>
